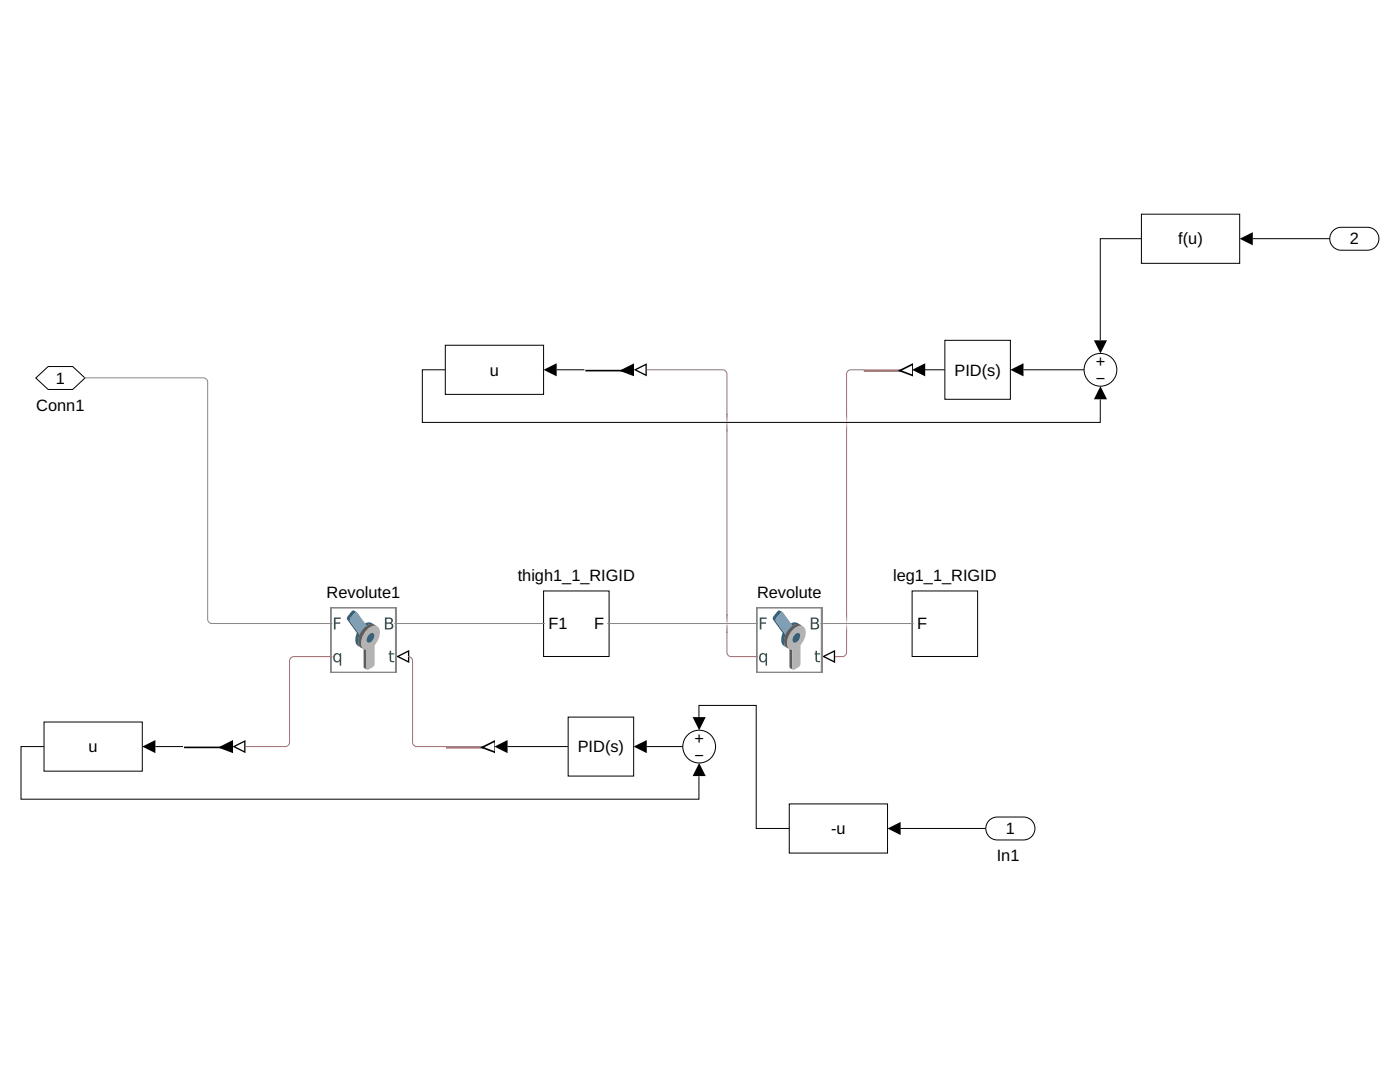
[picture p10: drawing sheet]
<svg xmlns="http://www.w3.org/2000/svg" width="279mm" height="216mm" viewBox="0 0 279 216" stroke-linecap="round" stroke-linejoin="round" font-family="sans-serif">
<path d="M164.6 131l1.8 .9v-1.8zM164.1 131l2.6-1.3v2.6z" fill="#000"/>
<path d="M151 121.2h13.1v13.1h-13.1z" fill="#fff"/>
<path d="M157.6 124.5l.6-.2 .5-.1 1 .4-.7-.1-.8 .4zM155.2 121.9l.4-.1 .6 .3-.5 .2-.7 1-.2 .5 2 2.8-.3 .9v.7l.2 .6 .3 .4-.7-.4-.3-.6-.1-.8 .3-1.1-2-2.8 .1-.5z" fill="#34607f"/>
<path d="M155.8 122.3l.3-.2 .2 .1 1.9 2.7a1.2 1.2 0 0 1 1.4-.3 1.2 1.2 0 0 1 .6 1.2 3.6 3.6 0 0 1-2.6 3.6 1.21 1.21 0 0 1-1.1-1.7l.3-1.1-2-2.8 .2-.6z" fill="#819fb4"/>
<path d="M157.7 125.3l.6-.5 .7-.3 .5 .1 .8 .4-.9-.1-.9 .5-.9 1.1-.5 1.2v.8l.1 .6 .3 .4v-.2l.6 .4v3.7l.1 .2-.6-.5-.1-3.6-.8-.6-.2-1 .3-1.4z" fill="#5d5d5d"/>
<path d="M158.1 125.8a1.61 1.61 0 0 1 2.5-.6 3.3 3.3 0 0 1-.8 3.5l-.1 4a2.09 2.09 0 0 1-1.4 1l-.2-.3v-3.7a1.3 1.3 0 0 1-1-1.9l.4-1z" fill="#b3b3b3"/>
<path d="M158.6 126.6l.3-.2h.6a1.22 1.22 0 0 1-1.1 1.8 1.05 1.05 0 0 1 .2-1.6z" fill="#34607f"/>
<path d="M151 121.2h13.1v13.1h-13.1z" fill="none" stroke="#878787" stroke-width=".49"/>
<g fill="#2f4f4f">
<path d="M162.7 129.8h.3v.6h.7v.2h-.7l.1 1.1 .1 .2h.5v.2h-.7l-.2-.2-.1-1.3h-.2v-.2h.2z"/>
<path d="M151.6 123.2h1.4v.3h-1.1v.7h1v.3h-1v1.1h-.3z"/>
<path d="M162.1 124.5v.8h.5a.44 .44 0 0 0 .6-.4 .44 .44 0 0 0-.6-.4zM162.1 123.5v.7h.5a.37 .37 0 0 0 .5-.4 .37 .37 0 0 0-.5-.3zM161.8 123.2h.8a.58 .58 0 0 1 .8 .4 .58 .58 0 0 1-.4 .7 .67 .67 0 0 1 .5 .8 .67 .67 0 0 1-.8 .5h-.9z"/>
<path d="M152 130.6a.71 .71 0 0 0-.2 .8 .71 .71 0 0 0 .7 .5 .72 .72 0 0 0 .3-.8 .72 .72 0 0 0-.7-.5zM151.7 130.6l.5-.3 .6 .3v-.2h.3v2.4h-.3v-.9a.74 .74 0 0 1-.9 .2 .74 .74 0 0 1-.4-.9z"/>
</g>
<path d="M79.4 131l2.1-1.1v2.2z" fill="#fff"/>
<path d="M79.6 131l1.8 .9v-1.8zM79.1 131l2.6-1.3v2.6z" fill="#000"/>
<path d="M66 121.2h13.1v13.1h-13.1z" fill="#fff"/>
<path d="M72.6 124.5l.6-.2 .5-.1 1 .4-.7-.1-.8 .4zM70.2 122l.4-.2 .6 .3-.4 .2-.8 1-.2 .5 2 2.8-.3 .9v.7l.2 .6 .3 .4-.7-.4-.3-.6-.1-.8 .3-1.1-2-2.8 .1-.5z" fill="#34607f"/>
<path d="M70.8 122.3l.3-.2 .2 .1 1.9 2.7a1.2 1.2 0 0 1 1.4-.3 1.2 1.2 0 0 1 .7 1.2 3.6 3.6 0 0 1-2.7 3.6 1.21 1.21 0 0 1-1.1-1.7l.3-1.1-2-2.8 .2-.6z" fill="#819fb4"/>
<path d="M72.7 125.3l.7-.5 .6-.3 .6 .1 .7 .4-.9-.1-.9 .5-.9 1.1-.5 1.2v.8l.1 .6 .4 .4v-.2l.5 .4v3.7l.2 .2-.7-.5v-3.6l-.9-.6-.2-1 .3-1.4z" fill="#5d5d5d"/>
<path d="M73.1 125.8a1.61 1.61 0 0 1 2.5-.6 3.3 3.3 0 0 1-.8 3.5l-.1 4a2.09 2.09 0 0 1-1.4 1l-.2-.3v-3.7a1.3 1.3 0 0 1-1-1.9l.4-1z" fill="#b3b3b3"/>
<path d="M73.6 126.6l.3-.2h.6a1.22 1.22 0 0 1-1.1 1.8 1.05 1.05 0 0 1 .2-1.6z" fill="#34607f"/>
<path d="M66 121.2h13.1v13.1h-13.1z" fill="none" stroke="#878787" stroke-width=".49"/>
<g fill="#2f4f4f">
<path d="M77.8 129.8h.3v.6h.6v.2h-.6v1.1l.1 .2h.5v.2h-.7l-.2-.2v-1.3h-.3v-.2h.3z"/>
<path d="M66.6 123.2h1.4v.3h-1v.7h.9v.3h-.9v1.1h-.4z"/>
<path d="M77.1 124.5v.8h.6a.44 .44 0 0 0 .5-.4 .44 .44 0 0 0-.5-.4zM77.1 123.5v.7h.5a.37 .37 0 0 0 .5-.4 .37 .37 0 0 0-.5-.3zM76.8 123.2h.8a.58 .58 0 0 1 .8 .4 .58 .58 0 0 1-.4 .7 .67 .67 0 0 1 .5 .8 .67 .67 0 0 1-.8 .5h-.9z"/>
<path d="M67 130.6a.71 .71 0 0 0-.2 .8 .71 .71 0 0 0 .7 .5 .72 .72 0 0 0 .3-.8 .72 .72 0 0 0-.6-.5zM66.7 130.6l.5-.3 .6 .3v-.2h.3v2.4h-.3v-.9a.73 .73 0 0 1-.9 .2 .73 .73 0 0 1-.4-.9z"/>
</g>
<path d="M182 117.9h13.1v13.1h-13.1z" fill="#fff"/>
<path d="M182 117.9h13.1v13.1h-13.1z" fill="none" stroke="#000" stroke-width=".2"/>
<path d="M108.5 117.9h13.1v13.1h-13.1z" fill="#fff"/>
<path d="M108.5 117.9h13.1v13.1h-13.1z" fill="none" stroke="#000" stroke-width=".2"/>
<path d="M172.2 68.9h9.8v9.8h-9.8z" fill="#fff"/>
<path d="M172.4 74h9.7" fill="none" stroke="#a06c70" stroke-width=".49"/>
<path d="M179.6 74l2.5-1.4v2.3z" fill="#fff"/>
<path d="M182.1 72.7l-2.5 1.3 2.5 .9" fill="none" stroke="#000" stroke-width=".33"/>
<circle cx="219.6" cy="73.8" r="3.3" fill="#fff"/>
<circle cx="219.6" cy="73.8" r="3.3" fill="none" stroke="#000" stroke-width=".2"/>
<path d="M126.8 73.8l2.1-1.1v2.2z" fill="#fff"/>
<path d="M127 73.8l1.8 .9v-1.8zM126.5 73.8l2.6-1.3v2.6z" fill="#000"/>
<path d="M116.7 68.9h9.8v9.8h-9.8z" fill="#fff"/>
<path d="M116.8 74h9.7M126.5 72.7l-2.5 1.3 2.5 .9" fill="none" stroke="#000" stroke-width=".33"/>
<path d="M124 74l2.5-1.4v2.3z" fill="#000"/>
<path d="M88.9 68.9h19.6v9.8h-19.6z" fill="#fff"/>
<path d="M88.9 68.9h19.6v9.8h-19.6z" fill="none" stroke="#000" stroke-width=".2"/>
<path d="M88.9 144.1h9.8v9.8h-9.8z" fill="#fff"/>
<path d="M89 149.1h9.7" fill="none" stroke="#a06c70" stroke-width=".49"/>
<path d="M96.2 149.1l2.5-1.3v2.3z" fill="#fff"/>
<path d="M98.7 147.9l-2.5 1.2 2.5 1" fill="none" stroke="#000" stroke-width=".33"/>
<circle cx="139.5" cy="149" r="3.3" fill="#fff"/>
<circle cx="139.5" cy="149" r="3.3" fill="none" stroke="#000" stroke-width=".2"/>
<path d="M46.7 149l2.2-1.1v2.2z" fill="#fff"/>
<path d="M47 149l1.7 .9v-1.8zM46.4 149l2.6-1.3v2.6z" fill="#000"/>
<path d="M36.6 144.1h9.8v9.8h-9.8z" fill="#fff"/>
<path d="M36.7 149.1h9.7M46.4 147.9l-2.5 1.2 2.5 1" fill="none" stroke="#000" stroke-width=".33"/>
<path d="M43.9 149.1l2.5-1.3v2.3z" fill="#000"/>
<path d="M8.8 144.1h19.6v9.8h-19.6z" fill="#fff"/>
<path d="M8.8 144.1h19.6v9.8h-19.6z" fill="none" stroke="#000" stroke-width=".2"/>
<path d="M266.1 46l1-.6h.6h5.2a2.29 2.29 0 0 1 2.3 2.2 2.29 2.29 0 0 1-2.3 2.3h-5.2a2.29 2.29 0 0 1-2.1-1.4 2.29 2.29 0 0 1 .5-2.5z" fill="#fff"/>
<path d="M266.1 46l1-.6h.6h5.2a2.29 2.29 0 0 1 2.3 2.2 2.29 2.29 0 0 1-2.3 2.3h-5.2a2.29 2.29 0 0 1-2.1-1.4 2.29 2.29 0 0 1 .5-2.5z" fill="none" stroke="#000" stroke-width=".2"/>
<path d="M197.4 163.7l1-.6 .6-.1h5.3a2.29 2.29 0 0 1 2.2 2.3 2.29 2.29 0 0 1-2.2 2.3h-5.3a2.29 2.29 0 0 1-2.1-1.4 2.29 2.29 0 0 1 .5-2.5z" fill="#fff"/>
<path d="M197.4 163.7l1-.6 .6-.1h5.3a2.29 2.29 0 0 1 2.2 2.3 2.29 2.29 0 0 1-2.2 2.3h-5.3a2.29 2.29 0 0 1-2.1-1.4 2.29 2.29 0 0 1 .5-2.5z" fill="none" stroke="#000" stroke-width=".2"/>
<path d="M7.2 75.4l2.4-2.3h4.9l2.5 2.3-2.5 2.3h-4.9z" fill="#fff"/>
<path d="M7.2 75.4l2.4-2.3h4.9l2.5 2.3-2.5 2.3h-4.9z" fill="none" stroke="#000" stroke-width=".2"/>
<path d="M188.6 67.9h13v11.8h-13z" fill="#fff"/>
<path d="M188.6 67.9h13v11.8h-13z" fill="none" stroke="#000" stroke-width=".2"/>
<path d="M113.4 143.1h13.1v11.8h-13.1z" fill="#fff"/>
<path d="M113.4 143.1h13.1v11.8h-13.1z" fill="none" stroke="#000" stroke-width=".2"/>
<path d="M157.5 160.4h19.6v9.8h-19.6z" fill="#fff"/>
<path d="M157.5 160.4h19.6v9.8h-19.6z" fill="none" stroke="#000" stroke-width=".2"/>
<path d="M227.8 42.7h19.6v9.8h-19.6z" fill="#fff"/>
<g fill="none" stroke="#000" stroke-width=".2">
<path d="M227.8 42.7h19.6v9.8h-19.6zM227.8 47.6h-8.2v20.3M250 47.6h15.4M88.9 73.8h-4.6v10.5h135.3v-4.6M111.1 73.8h5.5M184.6 73.8h3.9M204.2 73.8h12.2M8.8 149h-4.6v10.5h135.3v-4.6M31 149h5.5M101.3 149h12M129.1 149h7.2M139.5 143.1v-2.3h11.4v24.5h6.6"/>
<path d="M179.7 165.3h17"/>
</g>
<path d="M247.4 47.6l2.6-1.3v2.6zM108.5 73.8l2.6-1.3v2.6zM182 73.8l2.6-1.3v2.6zM201.6 73.8l2.7-1.3v2.6zM219.6 77.1l1.3 2.6h-2.6zM218.3 67.9h2.6l-1.3 2.6zM28.4 149l2.6-1.3v2.6zM98.7 149l2.6-1.3v2.6zM126.5 149l2.6-1.3v2.6zM139.5 152.2l1.3 2.7h-2.6zM138.2 143.1h2.6l-1.3 2.6zM177.1 165.3l2.6-1.3v2.6z" fill="#000"/>
<path d="M16.6 75.4h24a.88 .88 0 0 1 .8 .8v47.4a.88 .88 0 0 0 .9 .8h24M78.7 124.4h30.1M121.2 124.4h30.1M163.7 124.4h18.6" fill="none" stroke="#878787" stroke-width=".2"/>
<path d="M129.1 73.8h15.2a.88 .88 0 0 1 .8 .8v9.5M172.5 73.8h-2.7a.88 .88 0 0 0-.8 .8v9.5M145.1 82.5v.3M145.1 84.4v39.8M169 84.4v39.8M66.3 131h-7.7a.88 .88 0 0 0-.8 .8v16.4a.88 .88 0 0 1-.8 .8h-8M81.7 131h-.2a.88 .88 0 0 1 .8 .8v16.4a.88 .88 0 0 0 .9 .8h6M145.1 124.7v5.5a.88 .88 0 0 0 .8 .8h5.4M169 124.7v5.5a.88 .88 0 0 1-.9 .8h-1.4M169 126v.3" fill="none" stroke="#a06c70" stroke-width=".2"/>
<path d="M145.1 82.8v.3M145.1 85.4v.4M169 82.8v.3M169 85.4v.4" fill="none" stroke="#b1878a" stroke-width=".2"/>
<path d="M145.1 83.1v.4M145.1 85.1v.3M169 83.1v.4M169 85.1v.3" fill="none" stroke="#c3a1a4" stroke-width=".2"/>
<path d="M145.1 83.5v.3M145.1 84.8v.3M169 83.5v.3M169 84.8v.3" fill="none" stroke="#d4bcbe" stroke-width=".2"/>
<path d="M145.1 83.8v.3M145.1 84.4v.4M169 83.8v.3M169 84.4v.4" fill="none" stroke="#e5d7d8" stroke-width=".2"/>
<path d="M145.1 122.9v.3M145.1 125.6v.4M169 122.9v.3M169 125.6v.4" fill="none" stroke="#b18689" stroke-width=".2"/>
<path d="M145.1 123.2v.3M145.1 125.3v.3M169 123.2v.3M169 125.3v.3" fill="none" stroke="#c19fa2" stroke-width=".2"/>
<path d="M145.1 123.5v.3M145.1 125v.3M169 123.5v.3M169 125v.3" fill="none" stroke="#d2b9bb" stroke-width=".2"/>
<path d="M145.1 123.8v.4M145.1 124.7v.3M169 123.8v.4M169 124.7v.3" fill="none" stroke="#e2d2d3" stroke-width=".2"/>
<g font-size="3.3">
<text x="235.2" y="48.8">f(u)</text>
<text x="269.4" y="48.8">2</text>
<text x="11.2" y="76.6">1</text>
<text x="97.8" y="74.9">u</text>
<text x="190.5" y="74.9">PID(s)</text>
<text x="218.7" y="73.3">+</text>
<text x="218.7" y="76.6">−</text>
<text x="7.2" y="82">Conn1</text>
<text x="65.2" y="119.2">Revolute1</text>
<text x="103.3" y="116">thigh1_1_RIGID</text>
<text x="151.1" y="119.2">Revolute</text>
<text x="178.2" y="116">leg1_1_RIGID</text>
<text x="109.5" y="125.6">F1</text>
<text x="118.6" y="125.6">F</text>
<text x="183" y="125.6">F</text>
<text x="138.6" y="148.5">+</text>
<text x="17.7" y="150.1">u</text>
<text x="115.3" y="150.1">PID(s)</text>
<text x="138.6" y="151.8">−</text>
<text x="165.9" y="166.5">-u</text>
<text x="200.7" y="166.5">1</text>
<text x="198.9" y="171.9">In1</text>
</g>
</svg>
